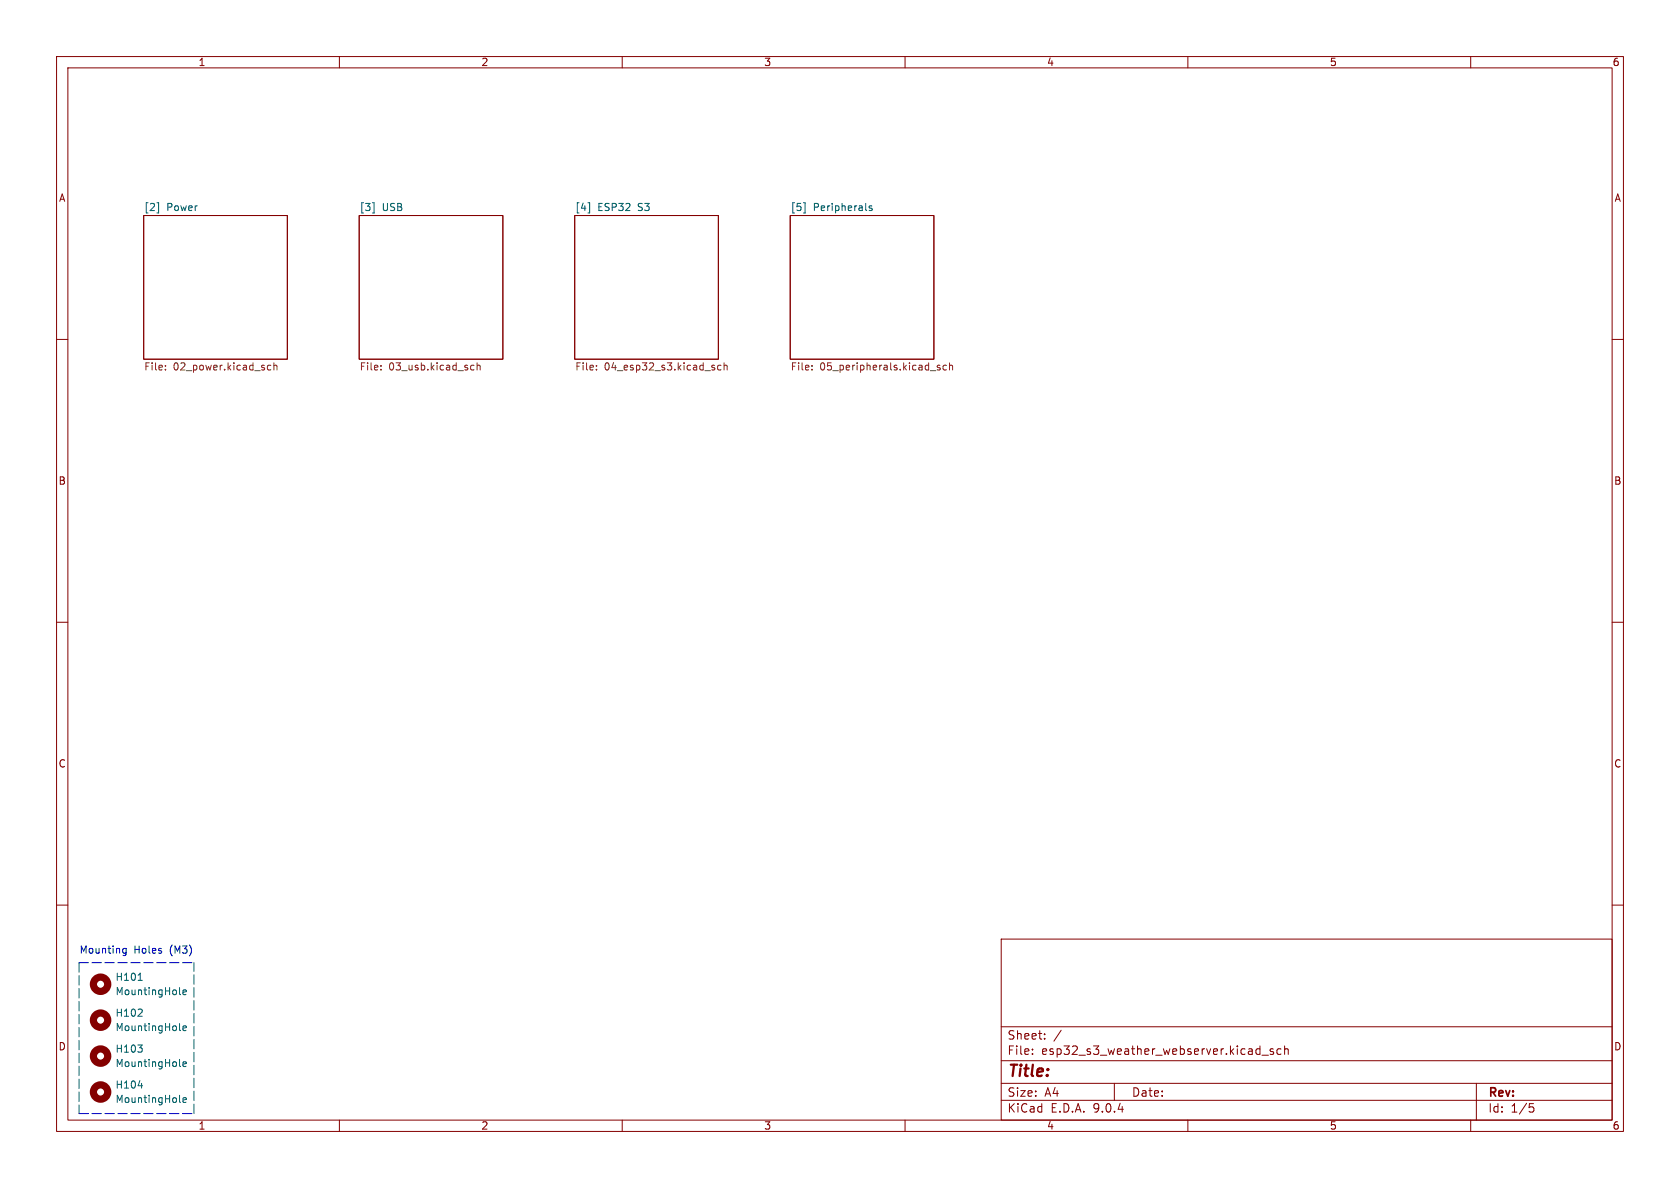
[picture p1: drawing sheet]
<svg xmlns="http://www.w3.org/2000/svg" width="297mm" height="210mm" viewBox="0 0 297 210" stroke-linecap="round" stroke-linejoin="round" font-family="sans-serif">
<g fill="none" stroke="#840000" stroke-width=".18">
<path d="M10 10h277v190h-277zM12 12h273v186h-273zM60 10v2M110 10v2M160 10v2M210 10v2M260 10v2M25.4 38.1h25.4v25.4h-25.4zM63.5 38.1h25.4v25.4h-25.4zM101.6 38.1h25.4v25.4h-25.4zM139.7 38.1h25.4v25.4h-25.4zM10 60h2"/>
<path d="M285 60h2M10 110h2M285 110h2M10 160h2M177 166h108v32h-108zM285 160h2M60 198v2M110 198v2M160 198v2M177 194.5h108M177 191.5h108M177 187.5h108"/>
<path d="M177 181.5h108M182.5 186.3v.1M182.5 185.5v.1M184.7 183.6v.1M184.7 182.8v.1M187.6 182.1l-1.3 2M197 191.5v3M210 198v2M223.1 186.5h1.1M225.1 185.5l-.4-.1-.2 .2 .1 .2 .5 .2v.3h-.6M226.5 185.5l-.5-.1-.3 .3v.4l.2 .2h.6M227.1 185.5l.2-.1 .4 .1v.9"/>
<path d="M227.1 184.9v1.5M260 198v2M261 191.5v6.5M270.4 195.1h.7M270.5 195.7h.4l.3 .3-.2 .5-.5 .1"/>
</g>
<g fill="none" stroke="#006464" stroke-width=".18">
<path d="M27.7 35.8h.3v1.8h-.3M65.8 35.8h.3v1.8h-.3M103.9 35.8h.3v1.8h-.3M142 35.8h.3v1.8h-.3M154.1 36.4h-.3l-.2 .2 .1 .1 .4 .2v.3h-.5M24.4 179.6h.7M24.4 173.3h.7M25.1 178.5v.4M31.7 175.7l.2 .1M32.3 175.4l.6-.1v-.2l-.4-.1-.2 .2 .1 .6h.5M24.4 184.7h.7l-.4 .5M24.4 191.9h.8"/>
<path d="M25.1 185.3v.6M31.7 182l.2 .2M31.7 194.7l.2 .2M31.7 188.4l.2 .1M32.3 194.5l.6-.2v-.2l-.4-.1-.2 .2 .1 .6h.5M32.3 181.8l.6-.2v-.2l-.4-.1-.2 .2 .1 .6h.5M32.3 188.1l.6-.1v-.2l-.4-.1-.2 .2 .1 .6h.5"/>
</g>
<g fill="none" stroke="#725600" stroke-width=".18">
<path d="M29.2 65.3v.1M29.2 64.6v.1M47.9 64.6h-.4l-.2 .2 .1 .5h.5M48.4 64.7l.2-.1h.3l.1 .8M48.4 64.1v1.3M67.3 65.3v.1M67.3 64.6v.1M83.3 65.3h.5M83.3 64.6h.5M84.3 64.7l.2-.1h.3l.1 .8M84.3 64.1v1.3M105.4 65.3v.1"/>
<path d="M105.4 64.6v.1M126.2 65l.2 .2-.2 .2M126.2 64.6h.1M127.5 64.6h-.4l-.2 .2 .1 .5h.5M128 64.7l.2-.1h.3l.1 .8M128 64.1v1.3M143.5 65.3v.1M143.5 64.6v.1M166.2 64.6h-.3l-.2 .1v.2l.5 .1v.3h-.5M167.3 64.6h-.3l-.3 .2 .1 .5h.5M167.9 64.7l.1-.1h.3l.1 .8M167.9 64.1v1.3"/>
</g>
<g fill="none" stroke="#840000" stroke-width="1.3">
<circle cx="17.8" cy="174" r="1.27"/>
<circle cx="17.8" cy="186.7" r="1.27"/>
<circle cx="17.8" cy="193" r="1.27"/>
<circle cx="17.8" cy="180.3" r="1.27"/>
</g>
<path d="M14 170.2h20.3M14 170.2v26.7M14 196.9h20.3M34.3 196.9v-26.7" fill="none" stroke="#0000c2" stroke-width=".18" stroke-dasharray="1.7 .6"/>
<path d="M21.8 168.4l.1 .1 .4-.1M22.3 167.6v1.1l-.2 .2h-.3M22.3 167.7l-.4-.1-.1 .2" fill="none" stroke="#0000c2" stroke-width=".18"/>
<text font-size="2.8" fill="#840000" x="178" y="190.9">Title:</text>
<g font-size="2.1" fill="#840000">
<text x="178" y="184">Sheet:</text>
<text x="178" y="186.7">File:</text>
<text x="184.1" y="186.7">esp32_s3_weather_webserver.kicad_sch</text>
<text x="178" y="196.9">KiCad</text>
<text x="178" y="194.1">Size:</text>
<text x="184.7" y="194.1">A4</text>
<text x="185.7" y="196.9">E.D.A.</text>
<text x="193.3" y="196.9">9.0.4</text>
<text x="200" y="194.1">Date:</text>
<text x="263" y="194.3">Rev:</text>
<text x="263" y="196.9">Id:</text>
<text x="267.1" y="196.9">1/5</text>
</g>
<g font-size="1.8" fill="#840000">
<text x="35" y="11.9">1</text>
<text x="85" y="11.9">2</text>
<text x="135" y="11.9">3</text>
<text x="185" y="11.9">4</text>
<text x="235" y="11.9">5</text>
<text x="285" y="11.9">6</text>
<text x="10.3" y="35.9">A</text>
<text x="285.3" y="35.9">A</text>
<text x="10.3" y="85.9">B</text>
<text x="285.3" y="85.9">B</text>
<text x="10.3" y="135.9">C</text>
<text x="285.3" y="135.9">C</text>
<text x="10.3" y="185.9">D</text>
<text x="285.3" y="185.9">D</text>
<text x="35" y="199.9">1</text>
<text x="85" y="199.9">2</text>
<text x="135" y="199.9">3</text>
<text x="185" y="199.9">4</text>
<text x="235" y="199.9">5</text>
<text x="285" y="199.9">6</text>
</g>
<g font-size="1.8" fill="#006464">
<text x="25.4" y="37.4">[2]</text>
<text x="29.5" y="37.4">Power</text>
<text x="63.5" y="37.4">[3]</text>
<text x="67.6" y="37.4">USB</text>
<text x="101.6" y="37.4">[4]</text>
<text x="105.7" y="37.4">ESP32</text>
<text x="112.9" y="37.4">S3</text>
<text x="139.7" y="37.4">[5]</text>
<text x="143.8" y="37.4">Peripherals</text>
<text x="20.3" y="173.6">H101</text>
<text x="20.3" y="179.9">H102</text>
<text x="20.3" y="176.1">MountingHole</text>
<text x="20.3" y="182.5">MountingHole</text>
<text x="20.3" y="186.3">H103</text>
<text x="20.3" y="188.8">MountingHole</text>
<text x="20.3" y="192.6">H104</text>
<text x="20.3" y="195.2">MountingHole</text>
</g>
<g font-size="1.8" fill="#725600">
<text x="25.4" y="65.8">File:</text>
<text x="30.6" y="65.8">02_power.kicad_sch</text>
<text x="63.5" y="65.8">File:</text>
<text x="68.7" y="65.8">03_usb.kicad_sch</text>
<text x="101.6" y="65.8">File:</text>
<text x="106.8" y="65.8">04_esp32_s3.kicad_sch</text>
<text x="139.7" y="65.8">File:</text>
<text x="144.9" y="65.8">05_peripherals.kicad_sch</text>
</g>
<g font-size="1.8" fill="#0000c2">
<text x="14" y="168.7">Mounting</text>
<text x="23.7" y="168.7">Holes</text>
<text x="30.1" y="168.7">(M3)</text>
</g>
</svg>
